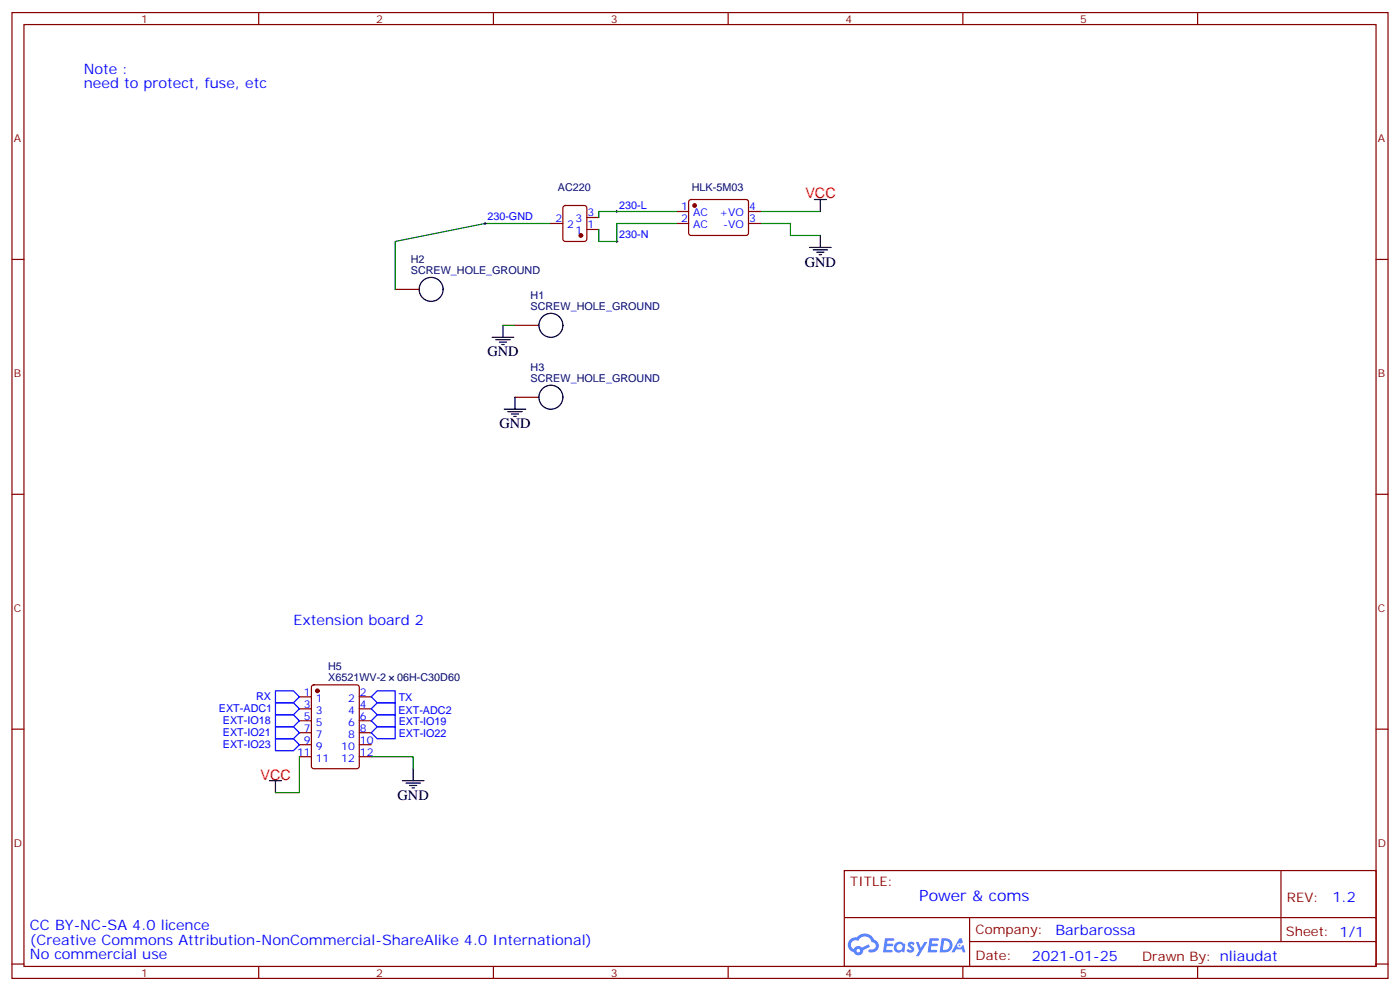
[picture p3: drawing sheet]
<svg xmlns="http://www.w3.org/2000/svg" width="412mm" height="292mm" viewBox="0 0 412 292" stroke-linecap="round" stroke-linejoin="round" font-family="sans-serif">
<g fill="none" stroke="#870000" stroke-width=".35">
<path d="M3.5 3.7h405.4v284.3h-405.4zM7.1 7.2h398.2v277.3h-398.2zM76.2 3.7v3.5M145.3 3.7v3.5M214.5 3.7v3.5M283.6 3.7v3.5M352.8 3.7v3.5M3.5 76.4h3.6M405.3 76.4h3.6M3.5 145.5h3.6M405.3 145.5h3.6M3.5 214.7h3.6"/>
<path d="M405.3 214.7h3.6M248.7 256.3h156.6v28.2h-156.6zM377.3 256.3v20.9M248.7 270.1h156.5M285.6 277.2h119.6M285.6 270.1v14.2M3.5 283.8h3.6M76.2 284.5v3.5M145.3 284.5v3.5M214.5 284.5v3.5M283.6 284.5v3.5M352.8 284.5v3.5"/>
<path d="M405.3 283.8h3.6"/>
</g>
<g fill="#5487ff">
<path d="M267.7 277.5a1.22 1.22 0 0 1 1.7 .2l-.4 .6a.47 .47 0 0 0-.3-.4 .47 .47 0 0 0-.5 .2l.1 .2a1.14 1.14 0 0 1 .8 1.8 1.14 1.14 0 0 1-1.9 0l-.2-.2 .5-.6 .7 .5a.29 .29 0 0 0 .3-.3 .29 .29 0 0 0-.2-.3 1.04 1.04 0 0 1-.6-1.7z"/>
<path d="M260.7 276.2h2.4l.3 .2-.2 .5-1.8 .1-.1 .8h1.5l.3 .4-.3 .4h-1.6l-.2 1.1h1.7l.2 .3-.2 .3-2.6 .1z"/>
<path d="M273.8 276.2h2.4l.3 .2-.1 .5-1.8 .1-.2 .8h1.6l.3 .4-.4 .4-1.6-.1-.1 1.1 1.7 .1 .2 .3-.2 .3-2.6 .1z"/>
<path d="M282.6 276.2h.7l.3 1.3-.6 .3a.69 .69 0 0 0-1 .3 .69 .69 0 0 0 .4 .9 .69 .69 0 0 0 .9-.6l.5-.2 .6 2.2h-.8l-.2-.9h-1.8l-.5 .9h-.8z"/>
<path d="M269.8 277.3h.8l.6 1.8 1.1-1.8h.9l-2.6 4.2h-.8l.9-1.5z"/>
<path d="M277.4 276.2l-.6 4.2h1.3a2.11 2.11 0 0 0 2.5-2.1 2.11 2.11 0 0 0-2.5-2.1zM278.1 277a1.39 1.39 0 0 1 1.7 1.4 1.39 1.39 0 0 1-1.8 1.2h-.3z"/>
<path d="M263.7 277.8a1.54 1.54 0 0 0-.1 2.2 1.54 1.54 0 0 0 2.2 .1l.6 .3 .3-2.3-.2-.3h-.4a1.49 1.49 0 0 0-2.4 0zM264 278.8a.94 .94 0 0 1 1.8 0 .94 .94 0 0 1-1.8 0z"/>
<path d="M250.4 276.6a2.18 2.18 0 0 0 1.1 3.7 1.44 1.44 0 0 0 1.6 .9 1.44 1.44 0 0 0 1.2-1.4l2-1.1-.5-.7-1.9 1a1.47 1.47 0 0 0-2.4 .4 1.39 1.39 0 0 1-.7-1.9 1.39 1.39 0 0 1 2-.5 2.12 2.12 0 0 1 2.2-1.3 2.12 2.12 0 0 1 1.9 1.7 1.14 1.14 0 0 1 1.1 1.4 1.14 1.14 0 0 1-1.7 .7 .43 .43 0 0 0-.5 .4 .43 .43 0 0 0 .4 .5 1.98 1.98 0 0 0 2.5-1.2 1.98 1.98 0 0 0-1.2-2.6 3.1 3.1 0 0 0-5.3-.6l-.9 .1zM252.3 279.9a.55 .55 0 0 1 1.1 0 .55 .55 0 0 1-1.1 0z"/>
<circle cx="282.6" cy="278.3" r=".26"/>
</g>
<g fill="none" stroke="#870000" stroke-width=".35">
<path d="M203.1 58.9l.5-.2 16.5 .1 .4 .6-.1 9.5-.6 .4h-16.5l-.5-.7v-9.2zM162.3 65.8h3.5M166 60.7l.5-.2h5.7l.6 .4 .1 9.5-.5 .6-5.9 .1-.6-.5-.1-9.4zM172.9 67.6h3.5M172.9 64h3.5M199.3 65.8h3.5M199.3 62.3h3.5M220.5 65.8h3.5M220.5 62.3h3.5M116.4 85.2h7.1M151.7 95.8h7M151.7 116.9h7"/>
<path d="M88.2 205.1h3.5M88.2 208.7h3.5M88.2 219.3h3.5M88.2 212.2h3.5M88.2 215.7h3.5M92 201.8l.4-.2h12.7l.7 .4v23.6l-.4 .7h-13l-.6-.5-.1-23.5zM105.8 205.1h3.6M105.8 208.7h3.6M105.8 219.3h3.6M105.8 212.2h3.6M105.8 215.7h3.6M88.2 222.8h3.5"/>
<path d="M105.8 222.8h3.6"/>
</g>
<g fill="none" stroke="#000" stroke-width=".35">
<path d="M239.9 58.7h3.5M241.7 58.7v3.6M238.5 72.8h6.3M239.5 73.6h4.3M240.6 74.3h2.1M241.3 75h.7M241.7 69.3v3.5M145 99.3h6.3M148.2 95.8v3.5M146 100h4.3M147.1 100.7h2.1M147.8 101.4h.7"/>
<path d="M151.7 116.9v3.6M148.5 120.5h6.4M149.6 121.2h4.2M150.6 121.9h2.2M151.3 122.6h.7M79.4 229.8h3.5M81.1 229.8v3.6M118.5 229.8h6.4M119.6 230.5h4.2M120.6 231.2h2.2M121.4 232h.7M121.7 226.3v3.5"/>
<circle cx="127" cy="85.2" r="3.5"/>
<circle cx="162.3" cy="95.8" r="3.5"/>
<circle cx="162.3" cy="116.9" r="3.5"/>
</g>
<path d="M162.3 65.8h-19.4l-26.5 5.3v14.1M199.3 65.8h-17.6v5.3h-5.3v-3.5M199.3 62.3h-22.9v1.7M224 65.8h8.8v3.5h8.9M224 62.3h17.7M148.2 95.8h3.5M88.2 222.8v10.6h-7.1M109.4 222.8h12.3v3.5" fill="none" stroke="#008700" stroke-width=".35"/>
<path d="M142.5 65.8h.7M142.9 65.4v.7M181.3 71.1h.7M181.3 62.3h.7M181.7 61.9v.7M181.7 70.7v.7" fill="none" stroke="#000" stroke-width=".29"/>
<g fill="#870000" stroke="#870000" stroke-width=".35">
<circle cx="171.1" cy="69.3" r=".53"/>
<circle cx="93.5" cy="203.4" r=".53"/>
<circle cx="204.6" cy="60.5" r=".53"/>
</g>
<path d="M81.1 203.4h5.3l1.8 1.7-1.8 1.8h-5.3zM81.1 217.5h5.3l1.8 1.8-1.8 1.7h-5.3zM81.1 214h5.3l1.8 1.7-1.8 1.8h-5.3zM81.1 210.4h5.3l1.8 1.8-1.8 1.8h-5.3zM81.1 206.9h5.3l1.8 1.8-1.8 1.7h-5.3zM111.1 203.4h5.3v3.5h-5.3l-1.7-1.8zM111.1 214h5.3v3.5h-5.3l-1.7-1.8zM111.1 210.4h5.3v3.6h-5.3l-1.7-1.8zM111.1 206.9h5.3v3.5h-5.3l-1.7-1.7z" fill="none" stroke="#00f" stroke-width=".35"/>
<text font-size="4.6" fill="#00f" x="270.8" y="265.3">Power &amp; coms</text>
<g font-size="4.2" fill="#00f">
<text x="24.7" y="21.7">Note :</text>
<text x="24.7" y="25.9">need to protect, fuse, etc</text>
<text x="86.4" y="184">Extension board 2</text>
<text x="392.5" y="265.6">1.2</text>
<text x="8.8" y="273.9">CC BY-NC-SA 4.0 licence</text>
<text x="310.9" y="275.1">Barbarossa</text>
<text x="8.8" y="278.2">(Creative Commons Attribution-NonCommercial-ShareAlike 4.0 International)</text>
<text x="8.8" y="282.4">No commercial use</text>
<text x="304" y="282.9">2021-01-25</text>
</g>
<g font-size="4.2" fill="#f00">
<text x="237.3" y="58.4">VCC</text>
<text x="76.7" y="229.5">VCC</text>
</g>
<g font-size="4.2">
<text x="237.1" y="78.5">GND</text>
<text x="143.6" y="105">GND</text>
<text x="147.1" y="126.1">GND</text>
<text x="117.1" y="235.5">GND</text>
</g>
<g font-size="3.9" fill="#800">
<text x="250.5" y="260.9">TITLE:</text>
<text x="379.1" y="265.6">REV:</text>
<text x="287.4" y="275.1">Company:</text>
<text x="378.7" y="275.7">Sheet: 1/1</text>
<text x="287.4" y="282.8">Date:</text>
<text x="336.4" y="282.8">Drawn By: nliaudat</text>
</g>
<g font-size="3.2" fill="#800">
<text x="41.6" y="6.7">1</text>
<text x="110.8" y="6.7">2</text>
<text x="179.9" y="6.7">3</text>
<text x="249.1" y="6.7">4</text>
<text x="318.2" y="6.7">5</text>
<text x="4.1" y="41.8">A</text>
<text x="405.9" y="41.8">A</text>
<text x="4.1" y="110.9">B</text>
<text x="405.9" y="110.9">B</text>
<text x="4.1" y="180.1">C</text>
<text x="405.9" y="180.1">C</text>
<text x="4.1" y="249.2">D</text>
<text x="405.9" y="249.2">D</text>
<text x="41.6" y="287.5">1</text>
<text x="110.8" y="287.5">2</text>
<text x="179.9" y="287.5">3</text>
<text x="249.1" y="287.5">4</text>
<text x="318.2" y="287.5">5</text>
</g>
<g font-size="3.2" fill="#000080">
<text x="164.3" y="56.3">AC220</text>
<text x="203.8" y="56.4">HLK-5M03</text>
<text x="121" y="77.4">H2</text>
<text x="121" y="80.6">SCREW_HOLE_GROUND</text>
<text x="156.3" y="88">H1</text>
<text x="156.3" y="91.2">SCREW_HOLE_GROUND</text>
<text x="156.3" y="112.4">SCREW_HOLE_GROUND</text>
<text x="156.3" y="109.2">H3</text>
<text x="96.7" y="197.4">H5</text>
<text x="96.7" y="200.6">X6521WV-2</text>
<text x="117" y="200.6">06H-C30D60</text>
</g>
<g font-size="3.2" fill="#00f">
<text x="143.6" y="64.9">230-GND</text>
<text x="163.6" y="65.4">2</text>
<text x="169.5" y="65.4">3</text>
<text x="173" y="63.7">3</text>
<text x="182.4" y="61.4">230-L</text>
<text x="200.7" y="65.4">2</text>
<text x="200.7" y="61.9">1</text>
<text x="204.2" y="63.7">AC</text>
<text x="211.9" y="63.7">+VO</text>
<text x="220.7" y="61.9">4</text>
<text x="220.7" y="65.4">3</text>
<text x="167.1" y="67.2">2</text>
<text x="169.5" y="69">1</text>
<text x="173" y="67.2">1</text>
<text x="182.4" y="70.2">230-N</text>
<text x="204.2" y="67.2">AC</text>
<text x="213.1" y="67.2">-VO</text>
<text x="64.5" y="209.5">EXT-ADC1</text>
<text x="75.5" y="206.1">RX</text>
<text x="89.5" y="204.8">1</text>
<text x="89.5" y="208.3">3</text>
<text x="93" y="206.6">1</text>
<text x="102.5" y="206.6">2</text>
<text x="106" y="208.3">4</text>
<text x="106" y="204.8">2</text>
<text x="117.4" y="206.4">TX</text>
<text x="65.7" y="213.2">EXT-IO18</text>
<text x="89.5" y="211.8">5</text>
<text x="89.5" y="215.4">7</text>
<text x="93" y="210.1">3</text>
<text x="93" y="213.6">5</text>
<text x="102.5" y="213.6">6</text>
<text x="102.5" y="210.1">4</text>
<text x="106" y="215.4">8</text>
<text x="106" y="211.8">6</text>
<text x="117.4" y="210.1">EXT-ADC2</text>
<text x="117.4" y="213.5">EXT-IO19</text>
<text x="65.7" y="220.3">EXT-IO23</text>
<text x="65.7" y="216.7">EXT-IO21</text>
<text x="89.5" y="218.9">9</text>
<text x="93" y="217.1">7</text>
<text x="93" y="220.7">9</text>
<text x="100.5" y="220.7">10</text>
<text x="102.5" y="217.1">8</text>
<text x="106" y="218.9">10</text>
<text x="117.4" y="217">EXT-IO22</text>
<text x="87.5" y="222.4">11</text>
<text x="93" y="224.2">11</text>
<text x="100.5" y="224.2">12</text>
<text x="106" y="222.4">12</text>
</g>
</svg>
